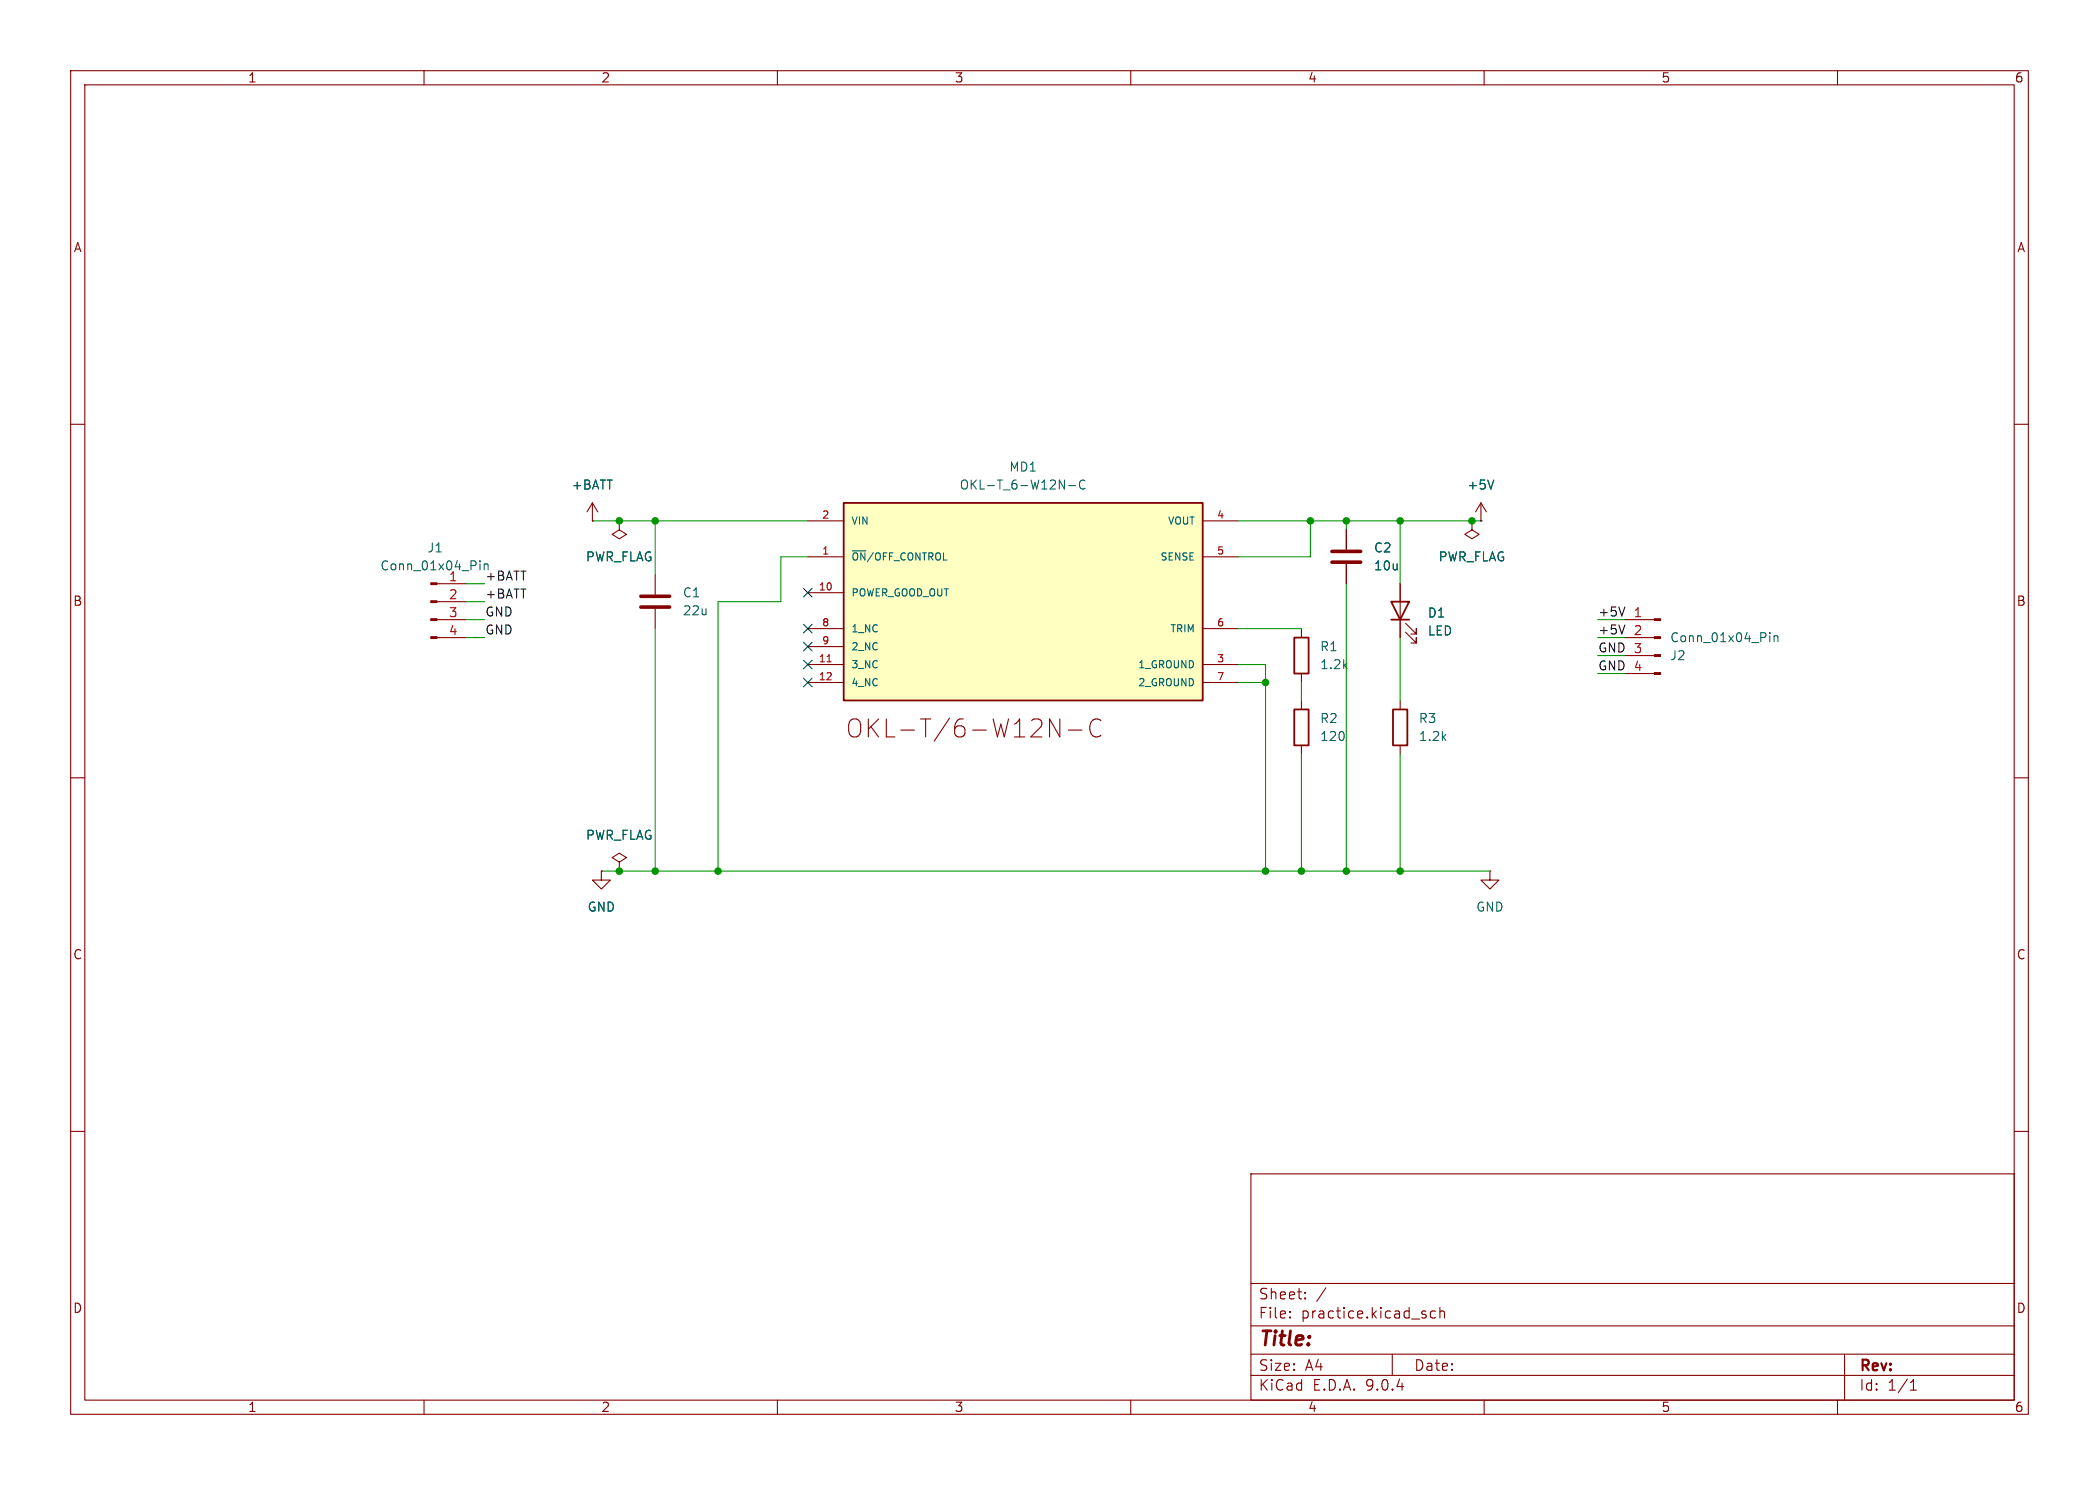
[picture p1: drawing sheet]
(kicad_sch
 (version 20250114)
 (generator "eeschema")
 (generator_version "9.0")
 (paper "A4")
 (lib_symbols
  (symbol "Connector:Conn_01x04_Pin"
   (pin_names
    (offset 1.016) (hide yes)) (exclude_from_sim no) (in_bom yes) (on_board yes)
   (property "Reference" "J" (at 0 5.08 0) (effects (font (size 1.27 1.27))))
   (property "Value" "Conn_01x04_Pin" (at 0 -7.62 0) (effects (font (size 1.27 1.27))))
   (property "Footprint" "" (at 0 0 0) (effects (font (size 1.27 1.27)) (hide yes)))
   (property "Datasheet" "~" (at 0 0 0) (effects (font (size 1.27 1.27)) (hide yes)))
   (property "Description" "Generic connector, single row, 01x04, script generated" (at 0 0 0) (effects (font (size 1.27 1.27)) (hide yes)))
   (property "ki_locked" "" (at 0 0 0) (effects (font (size 1.27 1.27))))
   (symbol "Conn_01x04_Pin_1_1"
    (rectangle (start 0.8636 2.667) (end 0 2.413) (stroke (width 0.1524) (type default)) (fill (type outline)))
    (rectangle (start 0.8636 0.127) (end 0 -0.127) (stroke (width 0.1524) (type default)) (fill (type outline)))
    (rectangle (start 0.8636 -2.413) (end 0 -2.667) (stroke (width 0.1524) (type default)) (fill (type outline)))
    (rectangle (start 0.8636 -4.953) (end 0 -5.207) (stroke (width 0.1524) (type default)) (fill (type outline)))
    (polyline (pts (xy 1.27 2.54) (xy 0.8636 2.54)) (stroke (width 0.1524) (type default)) (fill (type none)))
    (polyline (pts (xy 1.27 0) (xy 0.8636 0)) (stroke (width 0.1524) (type default)) (fill (type none)))
    (polyline (pts (xy 1.27 -2.54) (xy 0.8636 -2.54)) (stroke (width 0.1524) (type default)) (fill (type none)))
    (polyline (pts (xy 1.27 -5.08) (xy 0.8636 -5.08)) (stroke (width 0.1524) (type default)) (fill (type none)))
    (pin passive line (at 5.08 2.54 180) (length 3.81) (name "Pin_1" (effects (font (size 1.27 1.27)))) (number "1" (effects (font (size 1.27 1.27)))))
    (pin passive line (at 5.08 0 180) (length 3.81) (name "Pin_2" (effects (font (size 1.27 1.27)))) (number "2" (effects (font (size 1.27 1.27)))))
    (pin passive line (at 5.08 -2.54 180) (length 3.81) (name "Pin_3" (effects (font (size 1.27 1.27)))) (number "3" (effects (font (size 1.27 1.27)))))
    (pin passive line (at 5.08 -5.08 180) (length 3.81) (name "Pin_4" (effects (font (size 1.27 1.27)))) (number "4" (effects (font (size 1.27 1.27))))))
   (embedded_fonts no))
  (symbol "Device:C"
   (pin_numbers (hide yes))
   (pin_names
    (offset 0.254)) (exclude_from_sim no) (in_bom yes) (on_board yes)
   (property "Reference" "C" (at 0.635 2.54 0) (effects (font (size 1.27 1.27)) (justify left)))
   (property "Value" "C" (at 0.635 -2.54 0) (effects (font (size 1.27 1.27)) (justify left)))
   (property "Footprint" "" (at 0.9652 -3.81 0) (effects (font (size 1.27 1.27)) (hide yes)))
   (property "Datasheet" "~" (at 0 0 0) (effects (font (size 1.27 1.27)) (hide yes)))
   (property "Description" "Unpolarized capacitor" (at 0 0 0) (effects (font (size 1.27 1.27)) (hide yes)))
   (symbol "C_0_1"
    (polyline (pts (xy -2.032 0.762) (xy 2.032 0.762)) (stroke (width 0.508) (type default)) (fill (type none)))
    (polyline (pts (xy -2.032 -0.762) (xy 2.032 -0.762)) (stroke (width 0.508) (type default)) (fill (type none))))
   (symbol "C_1_1"
    (pin passive line (at 0 3.81 270) (length 2.794) (name "~" (effects (font (size 1.27 1.27)))) (number "1" (effects (font (size 1.27 1.27)))))
    (pin passive line (at 0 -3.81 90) (length 2.794) (name "~" (effects (font (size 1.27 1.27)))) (number "2" (effects (font (size 1.27 1.27))))))
   (embedded_fonts no))
  (symbol "Device:LED"
   (pin_numbers (hide yes))
   (pin_names
    (offset 1.016) (hide yes)) (exclude_from_sim no) (in_bom yes) (on_board yes)
   (property "Reference" "D" (at 0 2.54 0) (effects (font (size 1.27 1.27))))
   (property "Value" "LED" (at 0 -2.54 0) (effects (font (size 1.27 1.27))))
   (property "Footprint" "" (at 0 0 0) (effects (font (size 1.27 1.27)) (hide yes)))
   (property "Datasheet" "~" (at 0 0 0) (effects (font (size 1.27 1.27)) (hide yes)))
   (property "Description" "Light emitting diode" (at 0 0 0) (effects (font (size 1.27 1.27)) (hide yes)))
   (property "Sim.Pins" "1=K 2=A" (at 0 0 0) (effects (font (size 1.27 1.27)) (hide yes)))
   (symbol "LED_0_1"
    (polyline (pts (xy -3.048 -0.762) (xy -4.572 -2.286) (xy -3.81 -2.286) (xy -4.572 -2.286) (xy -4.572 -1.524)) (stroke (width 0) (type default)) (fill (type none)))
    (polyline (pts (xy -1.778 -0.762) (xy -3.302 -2.286) (xy -2.54 -2.286) (xy -3.302 -2.286) (xy -3.302 -1.524)) (stroke (width 0) (type default)) (fill (type none)))
    (polyline (pts (xy -1.27 0) (xy 1.27 0)) (stroke (width 0) (type default)) (fill (type none)))
    (polyline (pts (xy -1.27 -1.27) (xy -1.27 1.27)) (stroke (width 0.254) (type default)) (fill (type none)))
    (polyline (pts (xy 1.27 -1.27) (xy 1.27 1.27) (xy -1.27 0) (xy 1.27 -1.27)) (stroke (width 0.254) (type default)) (fill (type none))))
   (symbol "LED_1_1"
    (pin passive line (at -3.81 0 0) (length 2.54) (name "K" (effects (font (size 1.27 1.27)))) (number "1" (effects (font (size 1.27 1.27)))))
    (pin passive line (at 3.81 0 180) (length 2.54) (name "A" (effects (font (size 1.27 1.27)))) (number "2" (effects (font (size 1.27 1.27))))))
   (embedded_fonts no))
  (symbol "Device:R"
   (pin_numbers (hide yes))
   (pin_names
    (offset 0)) (exclude_from_sim no) (in_bom yes) (on_board yes)
   (property "Reference" "R" (at 2.032 0 90) (effects (font (size 1.27 1.27))))
   (property "Value" "R" (at 0 0 90) (effects (font (size 1.27 1.27))))
   (property "Footprint" "" (at -1.778 0 90) (effects (font (size 1.27 1.27)) (hide yes)))
   (property "Datasheet" "~" (at 0 0 0) (effects (font (size 1.27 1.27)) (hide yes)))
   (property "Description" "Resistor" (at 0 0 0) (effects (font (size 1.27 1.27)) (hide yes)))
   (symbol "R_0_1"
    (rectangle (start -1.016 -2.54) (end 1.016 2.54) (stroke (width 0.254) (type default)) (fill (type none))))
   (symbol "R_1_1"
    (pin passive line (at 0 3.81 270) (length 1.27) (name "~" (effects (font (size 1.27 1.27)))) (number "1" (effects (font (size 1.27 1.27)))))
    (pin passive line (at 0 -3.81 90) (length 1.27) (name "~" (effects (font (size 1.27 1.27)))) (number "2" (effects (font (size 1.27 1.27))))))
   (embedded_fonts no))
  (symbol "OKL-T_6-W12N-C:OKL-T_6-W12N-C"
   (pin_names
    (offset 1.016)) (exclude_from_sim no) (in_bom yes) (on_board yes)
   (property "Reference" "MD" (at 2.54 -2.54 0) (effects (font (size 1.27 1.27)) (justify left top)))
   (property "Value" "OKL-T_6-W12N-C" (at 0 0 0) (effects (font (size 1.27 1.27)) (justify bottom)))
   (property "Footprint" "OKL-T_6-W12N-C:MURATA_OKL-T-6-W12N-C_0" (at 0 0 0) (effects (font (size 1.27 1.27)) (justify bottom) (hide yes)))
   (property "Datasheet" "https://www.murata.com/en-us/products/productdetail.aspx?partno=OKL-T/6-W12N-C" (at 0 0 0) (effects (font (size 1.27 1.27)) (justify bottom) (hide yes)))
   (property "Description" "" (at 0 0 0) (effects (font (size 1.27 1.27)) (hide yes)))
   (property "MOUSER_DESCRIPTION" "Non-Isolated DC/DC Converters 12Vin .59-5.5Vout 6A 30W Neg Polarity" (at 0 0 0) (effects (font (size 1.27 1.27)) (justify bottom) (hide yes)))
   (property "NUMBER_OF_OUTPUTS" "1" (at 0 0 0) (effects (font (size 1.27 1.27)) (justify bottom) (hide yes)))
   (property "Check_prices" "https://www.snapeda.com/parts/OKL-T/6-W12N-C/Murata+Power+Solutions+Inc./view-part/?ref=eda" (at 0 0 0) (effects (font (size 1.27 1.27)) (justify bottom) (hide yes)))
   (property "MOUSER_PART_NUMBER" "580-OKL-T/6-W12N-C" (at 0 0 0) (effects (font (size 1.27 1.27)) (justify bottom) (hide yes)))
   (property "MFG_PACKAGE_IDENT_COMPONENT_ID" "4873da16363307f0" (at 0 0 0) (effects (font (size 1.27 1.27)) (justify bottom) (hide yes)))
   (property "AUTOMOTIVE" "No" (at 0 0 0) (effects (font (size 1.27 1.27)) (justify bottom) (hide yes)))
   (property "SWITCHING_TOPOLOGY" "Buck" (at 0 0 0) (effects (font (size 1.27 1.27)) (justify bottom) (hide yes)))
   (property "MFG_PACKAGE_IDENT_DATE" "0" (at 0 0 0) (effects (font (size 1.27 1.27)) (justify bottom) (hide yes)))
   (property "PREFIX" "MD" (at 0 0 0) (effects (font (size 1.27 1.27)) (justify bottom) (hide yes)))
   (property "MAX_SUPPLY_VOLTAGE" "14V" (at 0 0 0) (effects (font (size 1.27 1.27)) (justify bottom) (hide yes)))
   (property "TEMPERATURE_RANGE_LOW" "-40°C" (at 0 0 0) (effects (font (size 1.27 1.27)) (justify bottom) (hide yes)))
   (property "OUTPUT_CURRENT" "6A" (at 0 0 0) (effects (font (size 1.27 1.27)) (justify bottom) (hide yes)))
   (property "OUTPUT_VOLTAGE" "0.591-5.5V" (at 0 0 0) (effects (font (size 1.27 1.27)) (justify bottom) (hide yes)))
   (property "DIGIKEY_DESCRIPTION" "DC DC CONVERTER 0.591-5.5V 30W" (at 0 0 0) (effects (font (size 1.27 1.27)) (justify bottom) (hide yes)))
   (property "CENTROID_NOT_SPECIFIED" "No" (at 0 0 0) (effects (font (size 1.27 1.27)) (justify bottom) (hide yes)))
   (property "Description_1" "Non-Isolated PoL Module DC DC Converter 1 Output 0.591 ~ 5.5V - - 6A 4.5V - 14V Input" (at 0 0 0) (effects (font (size 1.27 1.27)) (justify bottom) (hide yes)))
   (property "Price" "None" (at 0 0 0) (effects (font (size 1.27 1.27)) (justify bottom) (hide yes)))
   (property "Package" "Murata Power Solutions Inc." (at 0 0 0) (effects (font (size 1.27 1.27)) (justify bottom) (hide yes)))
   (property "DEVICE_CLASS_L1" "Integrated Circuits (ICs)" (at 0 0 0) (effects (font (size 1.27 1.27)) (justify bottom) (hide yes)))
   (property "DEVICE_CLASS_L3" "Voltage Regulators - Switching" (at 0 0 0) (effects (font (size 1.27 1.27)) (justify bottom) (hide yes)))
   (property "DEVICE_CLASS_L2" "Power Management ICs" (at 0 0 0) (effects (font (size 1.27 1.27)) (justify bottom) (hide yes)))
   (property "OUTPUT_TYPE" "AdjustableProgrammable" (at 0 0 0) (effects (font (size 1.27 1.27)) (justify bottom) (hide yes)))
   (property "FOOTPRINT_VARIANT_NAME_0" "Recommended_Land_Pattern" (at 0 0 0) (effects (font (size 1.27 1.27)) (justify bottom) (hide yes)))
   (property "MP" "OKL-T/6-W12N-C" (at 0 0 0) (effects (font (size 1.27 1.27)) (justify bottom) (hide yes)))
   (property "DIGIKEY_PART_NUMBER" "811-2214-1-ND" (at 0 0 0) (effects (font (size 1.27 1.27)) (justify bottom) (hide yes)))
   (property "PACKAGE" "iLGA12" (at 0 0 0) (effects (font (size 1.27 1.27)) (justify bottom) (hide yes)))
   (property "LEAD_FREE" "Yes" (at 0 0 0) (effects (font (size 1.27 1.27)) (justify bottom) (hide yes)))
   (property "HEIGHT" "7.2mm" (at 0 0 0) (effects (font (size 1.27 1.27)) (justify bottom) (hide yes)))
   (property "SnapEDA_Link" "https://www.snapeda.com/parts/OKL-T/6-W12N-C/Murata+Power+Solutions+Inc./view-part/?ref=snap" (at 0 0 0) (effects (font (size 1.27 1.27)) (justify bottom) (hide yes)))
   (property "VERIFICATION_VERSION" "0.0.0.3" (at 0 0 0) (effects (font (size 1.27 1.27)) (justify bottom) (hide yes)))
   (property "MFG_PACKAGE_IDENT" "OKL-T/6-W12" (at 0 0 0) (effects (font (size 1.27 1.27)) (justify bottom) (hide yes)))
   (property "MF" "Murata Power Solutions Inc." (at 0 0 0) (effects (font (size 1.27 1.27)) (justify bottom) (hide yes)))
   (property "SWITCHING_FREQUENCY" "600kHz" (at 0 0 0) (effects (font (size 1.27 1.27)) (justify bottom) (hide yes)))
   (property "MPN" "OKL-T/6-W12N-C" (at 0 0 0) (effects (font (size 1.27 1.27)) (justify bottom) (hide yes)))
   (property "TEMPERATURE_RANGE_HIGH" "+85°C" (at 0 0 0) (effects (font (size 1.27 1.27)) (justify bottom) (hide yes)))
   (property "NOMINAL_SUPPLY_CURRENT" "20mA" (at 0 0 0) (effects (font (size 1.27 1.27)) (justify bottom) (hide yes)))
   (property "MIN_SUPPLY_VOLTAGE" "4.5V" (at 0 0 0) (effects (font (size 1.27 1.27)) (justify bottom) (hide yes)))
   (property "MFG_PACKAGE_IDENT_REV" "0" (at 0 0 0) (effects (font (size 1.27 1.27)) (justify bottom) (hide yes)))
   (property "Availability" "In Stock" (at 0 0 0) (effects (font (size 1.27 1.27)) (justify bottom) (hide yes)))
   (property "ROHS" "Yes" (at 0 0 0) (effects (font (size 1.27 1.27)) (justify bottom) (hide yes)))
   (symbol "OKL-T_6-W12N-C_0_0"
    (rectangle (start 2.54 -33.02) (end 53.34 -5.08) (stroke (width 0.254) (type default)) (fill (type background)))
    (text "OKL-T/6-W12N-C" (at 2.54 -35.56 0) (effects (font (size 2.54 2.54)) (justify left top)))
    (pin bidirectional line (at -2.54 -7.62 0) (length 5.08) (name "VIN" (effects (font (size 1.016 1.016)))) (number "2" (effects (font (size 1.016 1.016)))))
    (pin bidirectional line (at -2.54 -12.7 0) (length 5.08) (name "~{ON}/OFF_CONTROL" (effects (font (size 1.016 1.016)))) (number "1" (effects (font (size 1.016 1.016)))))
    (pin open_collector line (at -2.54 -17.78 0) (length 5.08) (name "POWER_GOOD_OUT" (effects (font (size 1.016 1.016)))) (number "10" (effects (font (size 1.016 1.016)))))
    (pin passive line (at -2.54 -22.86 0) (length 5.08) (name "1_NC" (effects (font (size 1.016 1.016)))) (number "8" (effects (font (size 1.016 1.016)))))
    (pin passive line (at -2.54 -25.4 0) (length 5.08) (name "2_NC" (effects (font (size 1.016 1.016)))) (number "9" (effects (font (size 1.016 1.016)))))
    (pin passive line (at -2.54 -27.94 0) (length 5.08) (name "3_NC" (effects (font (size 1.016 1.016)))) (number "11" (effects (font (size 1.016 1.016)))))
    (pin passive line (at -2.54 -30.48 0) (length 5.08) (name "4_NC" (effects (font (size 1.016 1.016)))) (number "12" (effects (font (size 1.016 1.016)))))
    (pin bidirectional line (at 58.42 -7.62 180) (length 5.08) (name "VOUT" (effects (font (size 1.016 1.016)))) (number "4" (effects (font (size 1.016 1.016)))))
    (pin passive line (at 58.42 -12.7 180) (length 5.08) (name "SENSE" (effects (font (size 1.016 1.016)))) (number "5" (effects (font (size 1.016 1.016)))))
    (pin passive line (at 58.42 -22.86 180) (length 5.08) (name "TRIM" (effects (font (size 1.016 1.016)))) (number "6" (effects (font (size 1.016 1.016)))))
    (pin power_in line (at 58.42 -27.94 180) (length 5.08) (name "1_GROUND" (effects (font (size 1.016 1.016)))) (number "3" (effects (font (size 1.016 1.016)))))
    (pin power_in line (at 58.42 -30.48 180) (length 5.08) (name "2_GROUND" (effects (font (size 1.016 1.016)))) (number "7" (effects (font (size 1.016 1.016))))))
   (embedded_fonts no))
  (symbol "power:+5V"
   (power)
   (pin_numbers (hide yes))
   (pin_names
    (offset 0) (hide yes)) (exclude_from_sim no) (in_bom yes) (on_board yes)
   (property "Reference" "#PWR" (at 0 -3.81 0) (effects (font (size 1.27 1.27)) (hide yes)))
   (property "Value" "+5V" (at 0 3.556 0) (effects (font (size 1.27 1.27))))
   (property "Footprint" "" (at 0 0 0) (effects (font (size 1.27 1.27)) (hide yes)))
   (property "Datasheet" "" (at 0 0 0) (effects (font (size 1.27 1.27)) (hide yes)))
   (property "Description" "Power symbol creates a global label with name \"+5V\"" (at 0 0 0) (effects (font (size 1.27 1.27)) (hide yes)))
   (symbol "+5V_0_1"
    (polyline (pts (xy -0.762 1.27) (xy 0 2.54)) (stroke (width 0) (type default)) (fill (type none)))
    (polyline (pts (xy 0 2.54) (xy 0.762 1.27)) (stroke (width 0) (type default)) (fill (type none)))
    (polyline (pts (xy 0 0) (xy 0 2.54)) (stroke (width 0) (type default)) (fill (type none))))
   (symbol "+5V_1_1"
    (pin power_in line (at 0 0 90) (length 0) (name "~" (effects (font (size 1.27 1.27)))) (number "1" (effects (font (size 1.27 1.27))))))
   (embedded_fonts no))
  (symbol "power:+BATT"
   (power)
   (pin_numbers (hide yes))
   (pin_names
    (offset 0) (hide yes)) (exclude_from_sim no) (in_bom yes) (on_board yes)
   (property "Reference" "#PWR" (at 0 -3.81 0) (effects (font (size 1.27 1.27)) (hide yes)))
   (property "Value" "+BATT" (at 0 3.556 0) (effects (font (size 1.27 1.27))))
   (property "Footprint" "" (at 0 0 0) (effects (font (size 1.27 1.27)) (hide yes)))
   (property "Datasheet" "" (at 0 0 0) (effects (font (size 1.27 1.27)) (hide yes)))
   (property "Description" "Power symbol creates a global label with name \"+BATT\"" (at 0 0 0) (effects (font (size 1.27 1.27)) (hide yes)))
   (symbol "+BATT_0_1"
    (polyline (pts (xy -0.762 1.27) (xy 0 2.54)) (stroke (width 0) (type default)) (fill (type none)))
    (polyline (pts (xy 0 2.54) (xy 0.762 1.27)) (stroke (width 0) (type default)) (fill (type none)))
    (polyline (pts (xy 0 0) (xy 0 2.54)) (stroke (width 0) (type default)) (fill (type none))))
   (symbol "+BATT_1_1"
    (pin power_in line (at 0 0 90) (length 0) (name "~" (effects (font (size 1.27 1.27)))) (number "1" (effects (font (size 1.27 1.27))))))
   (embedded_fonts no))
  (symbol "power:GND"
   (power)
   (pin_numbers (hide yes))
   (pin_names
    (offset 0) (hide yes)) (exclude_from_sim no) (in_bom yes) (on_board yes)
   (property "Reference" "#PWR" (at 0 -6.35 0) (effects (font (size 1.27 1.27)) (hide yes)))
   (property "Value" "GND" (at 0 -3.81 0) (effects (font (size 1.27 1.27))))
   (property "Footprint" "" (at 0 0 0) (effects (font (size 1.27 1.27)) (hide yes)))
   (property "Datasheet" "" (at 0 0 0) (effects (font (size 1.27 1.27)) (hide yes)))
   (property "Description" "Power symbol creates a global label with name \"GND\" , ground" (at 0 0 0) (effects (font (size 1.27 1.27)) (hide yes)))
   (symbol "GND_0_1"
    (polyline (pts (xy 0 0) (xy 0 -1.27) (xy 1.27 -1.27) (xy 0 -2.54) (xy -1.27 -1.27) (xy 0 -1.27)) (stroke (width 0) (type default)) (fill (type none))))
   (symbol "GND_1_1"
    (pin power_in line (at 0 0 270) (length 0) (name "~" (effects (font (size 1.27 1.27)))) (number "1" (effects (font (size 1.27 1.27))))))
   (embedded_fonts no))
  (symbol "power:PWR_FLAG"
   (power)
   (pin_numbers (hide yes))
   (pin_names
    (offset 0) (hide yes)) (exclude_from_sim no) (in_bom yes) (on_board yes)
   (property "Reference" "#FLG" (at 0 1.905 0) (effects (font (size 1.27 1.27)) (hide yes)))
   (property "Value" "PWR_FLAG" (at 0 3.81 0) (effects (font (size 1.27 1.27))))
   (property "Footprint" "" (at 0 0 0) (effects (font (size 1.27 1.27)) (hide yes)))
   (property "Datasheet" "~" (at 0 0 0) (effects (font (size 1.27 1.27)) (hide yes)))
   (property "Description" "Special symbol for telling ERC where power comes from" (at 0 0 0) (effects (font (size 1.27 1.27)) (hide yes)))
   (symbol "PWR_FLAG_0_0"
    (pin power_out line (at 0 0 90) (length 0) (name "~" (effects (font (size 1.27 1.27)))) (number "1" (effects (font (size 1.27 1.27))))))
   (symbol "PWR_FLAG_0_1"
    (polyline (pts (xy 0 0) (xy 0 1.27) (xy -1.016 1.905) (xy 0 2.54) (xy 1.016 1.905) (xy 0 1.27)) (stroke (width 0) (type default)) (fill (type none))))
   (embedded_fonts no)))
 (junction
  (at 87.63 73.66)
  (diameter 0)
  (color 0 0 0 0))
 (junction
  (at 92.71 73.66)
  (diameter 0)
  (color 0 0 0 0))
 (junction
  (at 185.42 73.66)
  (diameter 0)
  (color 0 0 0 0))
 (junction
  (at 92.71 123.19)
  (diameter 0)
  (color 0 0 0 0))
 (junction
  (at 184.15 123.19)
  (diameter 0)
  (color 0 0 0 0))
 (junction
  (at 198.12 73.66)
  (diameter 0)
  (color 0 0 0 0))
 (junction
  (at 101.6 123.19)
  (diameter 0)
  (color 0 0 0 0))
 (junction
  (at 190.5 123.19)
  (diameter 0)
  (color 0 0 0 0))
 (junction
  (at 190.5 73.66)
  (diameter 0)
  (color 0 0 0 0))
 (junction
  (at 87.63 123.19)
  (diameter 0)
  (color 0 0 0 0))
 (junction
  (at 208.28 73.66)
  (diameter 0)
  (color 0 0 0 0))
 (junction
  (at 179.07 96.52)
  (diameter 0)
  (color 0 0 0 0))
 (junction
  (at 198.12 123.19)
  (diameter 0)
  (color 0 0 0 0))
 (junction
  (at 179.07 123.19)
  (diameter 0)
  (color 0 0 0 0))
 (no_connect
  (at 114.3 88.9))
 (no_connect
  (at 114.3 96.52))
 (no_connect
  (at 114.3 93.98))
 (no_connect
  (at 114.3 91.44))
 (no_connect
  (at 114.3 83.82))
 (wire
  (pts (xy 175.26 88.9) (xy 184.15 88.9))
  (stroke (width 0) (type default)))
 (wire
  (pts (xy 66.04 87.63) (xy 68.58 87.63))
  (stroke (width 0) (type default)))
 (wire
  (pts (xy 179.07 93.98) (xy 179.07 96.52))
  (stroke (width 0) (type default)))
 (wire
  (pts (xy 198.12 82.55) (xy 198.12 73.66))
  (stroke (width 0) (type default)))
 (wire
  (pts (xy 101.6 85.09) (xy 101.6 123.19))
  (stroke (width 0) (type default)))
 (wire
  (pts (xy 184.15 123.19) (xy 190.5 123.19))
  (stroke (width 0) (type default)))
 (wire
  (pts (xy 184.15 106.68) (xy 184.15 123.19))
  (stroke (width 0) (type default)))
 (wire
  (pts (xy 198.12 99.06) (xy 198.12 90.17))
  (stroke (width 0) (type default)))
 (wire
  (pts (xy 184.15 96.52) (xy 184.15 99.06))
  (stroke (width 0) (type default)))
 (wire
  (pts (xy 175.26 73.66) (xy 185.42 73.66))
  (stroke (width 0) (type default)))
 (wire
  (pts (xy 66.04 90.17) (xy 68.58 90.17))
  (stroke (width 0) (type default)))
 (wire
  (pts (xy 87.63 123.19) (xy 85.09 123.19))
  (stroke (width 0) (type default)))
 (wire
  (pts (xy 190.5 73.66) (xy 198.12 73.66))
  (stroke (width 0) (type default)))
 (wire
  (pts (xy 198.12 73.66) (xy 208.28 73.66))
  (stroke (width 0) (type default)))
 (wire
  (pts (xy 185.42 73.66) (xy 190.5 73.66))
  (stroke (width 0) (type default)))
 (wire
  (pts (xy 226.06 92.71) (xy 229.87 92.71))
  (stroke (width 0) (type default)))
 (wire
  (pts (xy 226.06 95.25) (xy 229.87 95.25))
  (stroke (width 0) (type default)))
 (wire
  (pts (xy 190.5 73.66) (xy 190.5 74.93))
  (stroke (width 0) (type default)))
 (wire
  (pts (xy 190.5 123.19) (xy 198.12 123.19))
  (stroke (width 0) (type default)))
 (wire
  (pts (xy 209.55 73.66) (xy 208.28 73.66))
  (stroke (width 0) (type default)))
 (wire
  (pts (xy 110.49 78.74) (xy 110.49 85.09))
  (stroke (width 0) (type default)))
 (wire
  (pts (xy 190.5 82.55) (xy 190.5 123.19))
  (stroke (width 0) (type default)))
 (wire
  (pts (xy 92.71 73.66) (xy 92.71 81.28))
  (stroke (width 0) (type default)))
 (wire
  (pts (xy 175.26 93.98) (xy 179.07 93.98))
  (stroke (width 0) (type default)))
 (wire
  (pts (xy 185.42 73.66) (xy 185.42 78.74))
  (stroke (width 0) (type default)))
 (wire
  (pts (xy 66.04 85.09) (xy 68.58 85.09))
  (stroke (width 0) (type default)))
 (wire
  (pts (xy 101.6 123.19) (xy 92.71 123.19))
  (stroke (width 0) (type default)))
 (wire
  (pts (xy 179.07 123.19) (xy 101.6 123.19))
  (stroke (width 0) (type default)))
 (wire
  (pts (xy 92.71 123.19) (xy 87.63 123.19))
  (stroke (width 0) (type default)))
 (wire
  (pts (xy 66.04 82.55) (xy 68.58 82.55))
  (stroke (width 0) (type default)))
 (wire
  (pts (xy 92.71 88.9) (xy 92.71 123.19))
  (stroke (width 0) (type default)))
 (wire
  (pts (xy 198.12 123.19) (xy 210.82 123.19))
  (stroke (width 0) (type default)))
 (wire
  (pts (xy 175.26 78.74) (xy 185.42 78.74))
  (stroke (width 0) (type default)))
 (wire
  (pts (xy 179.07 123.19) (xy 184.15 123.19))
  (stroke (width 0) (type default)))
 (wire
  (pts (xy 114.3 78.74) (xy 110.49 78.74))
  (stroke (width 0) (type default)))
 (wire
  (pts (xy 226.06 90.17) (xy 229.87 90.17))
  (stroke (width 0) (type default)))
 (wire
  (pts (xy 179.07 96.52) (xy 179.07 123.19))
  (stroke (width 0) (type default)))
 (wire
  (pts (xy 110.49 85.09) (xy 101.6 85.09))
  (stroke (width 0) (type default)))
 (wire
  (pts (xy 226.06 87.63) (xy 229.87 87.63))
  (stroke (width 0) (type default)))
 (wire
  (pts (xy 198.12 106.68) (xy 198.12 123.19))
  (stroke (width 0) (type default)))
 (wire
  (pts (xy 87.63 73.66) (xy 92.71 73.66))
  (stroke (width 0) (type default)))
 (wire
  (pts (xy 92.71 73.66) (xy 114.3 73.66))
  (stroke (width 0) (type default)))
 (wire
  (pts (xy 83.82 73.66) (xy 87.63 73.66))
  (stroke (width 0) (type default)))
 (wire
  (pts (xy 175.26 96.52) (xy 179.07 96.52))
  (stroke (width 0) (type default)))
 (label "+5V"
  (at 226.06 87.63 0)
  (effects (font (size 1.27 1.27)) (justify left bottom)))
 (label "+BATT"
  (at 68.58 82.55 0)
  (effects (font (size 1.27 1.27)) (justify left bottom)))
 (label "+5V"
  (at 226.06 90.17 0)
  (effects (font (size 1.27 1.27)) (justify left bottom)))
 (label "GND"
  (at 68.58 90.17 0)
  (effects (font (size 1.27 1.27)) (justify left bottom)))
 (label "GND"
  (at 226.06 92.71 0)
  (effects (font (size 1.27 1.27)) (justify left bottom)))
 (label "GND"
  (at 68.58 87.63 0)
  (effects (font (size 1.27 1.27)) (justify left bottom)))
 (label "GND"
  (at 226.06 95.25 0)
  (effects (font (size 1.27 1.27)) (justify left bottom)))
 (label "+BATT"
  (at 68.58 85.09 0)
  (effects (font (size 1.27 1.27)) (justify left bottom)))
 (symbol
  (lib_id "power:GND")
  (at 210.82 123.19 0)
  (unit 1)
  (exclude_from_sim no)
  (in_bom yes)
  (on_board yes)
  (dnp no)
  (fields_autoplaced yes)
  (property "Reference" "#PWR04" (at 210.82 129.54 0) (effects (font (size 1.27 1.27)) (hide yes)))
  (property "Value" "GND" (at 210.82 128.27 0) (effects (font (size 1.27 1.27))))
  (property "Footprint" "" (at 210.82 123.19 0) (effects (font (size 1.27 1.27)) (hide yes)))
  (property "Datasheet" "" (at 210.82 123.19 0) (effects (font (size 1.27 1.27)) (hide yes)))
  (property "Description" "Power symbol creates a global label with name \"GND\" , ground" (at 210.82 123.19 0) (effects (font (size 1.27 1.27)) (hide yes)))
  (pin "1"))
 (symbol
  (lib_id "Device:R")
  (at 184.15 102.87 0)
  (unit 1)
  (exclude_from_sim no)
  (in_bom yes)
  (on_board yes)
  (dnp no)
  (fields_autoplaced yes)
  (property "Reference" "R2" (at 186.69 101.5999 0) (effects (font (size 1.27 1.27)) (justify left)))
  (property "Value" "120" (at 186.69 104.1399 0) (effects (font (size 1.27 1.27)) (justify left)))
  (property "Footprint" "Resistor_SMD:R_0603_1608Metric_Pad0.98x0.95mm_HandSolder" (at 182.372 102.87 90) (effects (font (size 1.27 1.27)) (hide yes)))
  (property "Datasheet" "~" (at 184.15 102.87 0) (effects (font (size 1.27 1.27)) (hide yes)))
  (property "Description" "Resistor" (at 184.15 102.87 0) (effects (font (size 1.27 1.27)) (hide yes)))
  (pin "2")
  (pin "1"))
 (symbol
  (lib_id "Device:C")
  (at 190.5 78.74 0)
  (unit 1)
  (exclude_from_sim no)
  (in_bom yes)
  (on_board yes)
  (dnp no)
  (fields_autoplaced yes)
  (property "Reference" "C2" (at 194.31 77.4699 0) (effects (font (size 1.27 1.27)) (justify left)))
  (property "Value" "10u" (at 194.31 80.0099 0) (effects (font (size 1.27 1.27)) (justify left)))
  (property "Footprint" "Capacitor_SMD:C_0603_1608Metric_Pad1.08x0.95mm_HandSolder" (at 191.4652 82.55 0) (effects (font (size 1.27 1.27)) (hide yes)))
  (property "Datasheet" "~" (at 190.5 78.74 0) (effects (font (size 1.27 1.27)) (hide yes)))
  (property "Description" "Unpolarized capacitor" (at 190.5 78.74 0) (effects (font (size 1.27 1.27)) (hide yes)))
  (pin "1")
  (pin "2"))
 (symbol
  (lib_id "power:+5V")
  (at 209.55 73.66 0)
  (unit 1)
  (exclude_from_sim no)
  (in_bom yes)
  (on_board yes)
  (dnp no)
  (fields_autoplaced yes)
  (property "Reference" "#PWR03" (at 209.55 77.47 0) (effects (font (size 1.27 1.27)) (hide yes)))
  (property "Value" "+5V" (at 209.55 68.58 0) (effects (font (size 1.27 1.27))))
  (property "Footprint" "" (at 209.55 73.66 0) (effects (font (size 1.27 1.27)) (hide yes)))
  (property "Datasheet" "" (at 209.55 73.66 0) (effects (font (size 1.27 1.27)) (hide yes)))
  (property "Description" "Power symbol creates a global label with name \"+5V\"" (at 209.55 73.66 0) (effects (font (size 1.27 1.27)) (hide yes)))
  (pin "1"))
 (symbol
  (lib_id "Device:LED")
  (at 198.12 86.36 90)
  (unit 1)
  (exclude_from_sim no)
  (in_bom yes)
  (on_board yes)
  (dnp no)
  (fields_autoplaced yes)
  (property "Reference" "D1" (at 201.93 86.6774 90) (effects (font (size 1.27 1.27)) (justify right)))
  (property "Value" "LED" (at 201.93 89.2174 90) (effects (font (size 1.27 1.27)) (justify right)))
  (property "Footprint" "LED_SMD:LED_0603_1608Metric_Pad1.05x0.95mm_HandSolder" (at 198.12 86.36 0) (effects (font (size 1.27 1.27)) (hide yes)))
  (property "Datasheet" "~" (at 198.12 86.36 0) (effects (font (size 1.27 1.27)) (hide yes)))
  (property "Description" "Light emitting diode" (at 198.12 86.36 0) (effects (font (size 1.27 1.27)) (hide yes)))
  (property "Sim.Pins" "1=K 2=A" (at 198.12 86.36 0) (effects (font (size 1.27 1.27)) (hide yes)))
  (pin "1")
  (pin "2"))
 (symbol
  (lib_id "Connector:Conn_01x04_Pin")
  (at 60.96 85.09 0)
  (unit 1)
  (exclude_from_sim no)
  (in_bom yes)
  (on_board yes)
  (dnp no)
  (fields_autoplaced yes)
  (property "Reference" "J1" (at 61.595 77.47 0) (effects (font (size 1.27 1.27))))
  (property "Value" "Conn_01x04_Pin" (at 61.595 80.01 0) (effects (font (size 1.27 1.27))))
  (property "Footprint" "Connector_PinHeader_2.54mm:PinHeader_1x04_P2.54mm_Vertical" (at 60.96 85.09 0) (effects (font (size 1.27 1.27)) (hide yes)))
  (property "Datasheet" "~" (at 60.96 85.09 0) (effects (font (size 1.27 1.27)) (hide yes)))
  (property "Description" "Generic connector, single row, 01x04, script generated" (at 60.96 85.09 0) (effects (font (size 1.27 1.27)) (hide yes)))
  (pin "2")
  (pin "4")
  (pin "1")
  (pin "3"))
 (symbol
  (lib_id "power:GND")
  (at 85.09 123.19 0)
  (unit 1)
  (exclude_from_sim no)
  (in_bom yes)
  (on_board yes)
  (dnp no)
  (fields_autoplaced yes)
  (property "Reference" "#PWR02" (at 85.09 129.54 0) (effects (font (size 1.27 1.27)) (hide yes)))
  (property "Value" "GND" (at 85.09 128.27 0) (effects (font (size 1.27 1.27))))
  (property "Footprint" "" (at 85.09 123.19 0) (effects (font (size 1.27 1.27)) (hide yes)))
  (property "Datasheet" "" (at 85.09 123.19 0) (effects (font (size 1.27 1.27)) (hide yes)))
  (property "Description" "Power symbol creates a global label with name \"GND\" , ground" (at 85.09 123.19 0) (effects (font (size 1.27 1.27)) (hide yes)))
  (pin "1"))
 (symbol
  (lib_id "Device:R")
  (at 198.12 102.87 0)
  (unit 1)
  (exclude_from_sim no)
  (in_bom yes)
  (on_board yes)
  (dnp no)
  (fields_autoplaced yes)
  (property "Reference" "R3" (at 200.66 101.5999 0) (effects (font (size 1.27 1.27)) (justify left)))
  (property "Value" "1.2k" (at 200.66 104.1399 0) (effects (font (size 1.27 1.27)) (justify left)))
  (property "Footprint" "Resistor_SMD:R_0603_1608Metric_Pad0.98x0.95mm_HandSolder" (at 196.342 102.87 90) (effects (font (size 1.27 1.27)) (hide yes)))
  (property "Datasheet" "~" (at 198.12 102.87 0) (effects (font (size 1.27 1.27)) (hide yes)))
  (property "Description" "Resistor" (at 198.12 102.87 0) (effects (font (size 1.27 1.27)) (hide yes)))
  (pin "2")
  (pin "1"))
 (symbol
  (lib_id "power:+BATT")
  (at 83.82 73.66 0)
  (unit 1)
  (exclude_from_sim no)
  (in_bom yes)
  (on_board yes)
  (dnp no)
  (fields_autoplaced yes)
  (property "Reference" "#PWR01" (at 83.82 77.47 0) (effects (font (size 1.27 1.27)) (hide yes)))
  (property "Value" "+BATT" (at 83.82 68.58 0) (effects (font (size 1.27 1.27))))
  (property "Footprint" "" (at 83.82 73.66 0) (effects (font (size 1.27 1.27)) (hide yes)))
  (property "Datasheet" "" (at 83.82 73.66 0) (effects (font (size 1.27 1.27)) (hide yes)))
  (property "Description" "Power symbol creates a global label with name \"+BATT\"" (at 83.82 73.66 0) (effects (font (size 1.27 1.27)) (hide yes)))
  (pin "1"))
 (symbol
  (lib_id "Device:C")
  (at 92.71 85.09 0)
  (unit 1)
  (exclude_from_sim no)
  (in_bom yes)
  (on_board yes)
  (dnp no)
  (fields_autoplaced yes)
  (property "Reference" "C1" (at 96.52 83.8199 0) (effects (font (size 1.27 1.27)) (justify left)))
  (property "Value" "22u" (at 96.52 86.3599 0) (effects (font (size 1.27 1.27)) (justify left)))
  (property "Footprint" "Capacitor_SMD:C_0805_2012Metric_Pad1.18x1.45mm_HandSolder" (at 93.6752 88.9 0) (effects (font (size 1.27 1.27)) (hide yes)))
  (property "Datasheet" "~" (at 92.71 85.09 0) (effects (font (size 1.27 1.27)) (hide yes)))
  (property "Description" "Unpolarized capacitor" (at 92.71 85.09 0) (effects (font (size 1.27 1.27)) (hide yes)))
  (pin "1")
  (pin "2"))
 (symbol
  (lib_id "power:PWR_FLAG")
  (at 87.63 73.66 180)
  (unit 1)
  (exclude_from_sim no)
  (in_bom yes)
  (on_board yes)
  (dnp no)
  (fields_autoplaced yes)
  (property "Reference" "#FLG01" (at 87.63 75.565 0) (effects (font (size 1.27 1.27)) (hide yes)))
  (property "Value" "PWR_FLAG" (at 87.63 78.74 0) (effects (font (size 1.27 1.27))))
  (property "Footprint" "" (at 87.63 73.66 0) (effects (font (size 1.27 1.27)) (hide yes)))
  (property "Datasheet" "~" (at 87.63 73.66 0) (effects (font (size 1.27 1.27)) (hide yes)))
  (property "Description" "Special symbol for telling ERC where power comes from" (at 87.63 73.66 0) (effects (font (size 1.27 1.27)) (hide yes)))
  (pin "1"))
 (symbol
  (lib_id "Connector:Conn_01x04_Pin")
  (at 234.95 90.17 0)
  (mirror y)
  (unit 1)
  (exclude_from_sim no)
  (in_bom yes)
  (on_board yes)
  (dnp no)
  (property "Reference" "J2" (at 236.22 92.7101 0) (effects (font (size 1.27 1.27)) (justify right)))
  (property "Value" "Conn_01x04_Pin" (at 236.22 90.1701 0) (effects (font (size 1.27 1.27)) (justify right)))
  (property "Footprint" "Connector_PinHeader_2.54mm:PinHeader_1x04_P2.54mm_Vertical" (at 234.95 90.17 0) (effects (font (size 1.27 1.27)) (hide yes)))
  (property "Datasheet" "~" (at 234.95 90.17 0) (effects (font (size 1.27 1.27)) (hide yes)))
  (property "Description" "Generic connector, single row, 01x04, script generated" (at 234.95 90.17 0) (effects (font (size 1.27 1.27)) (hide yes)))
  (pin "2")
  (pin "4")
  (pin "1")
  (pin "3"))
 (symbol
  (lib_id "power:PWR_FLAG")
  (at 208.28 73.66 180)
  (unit 1)
  (exclude_from_sim no)
  (in_bom yes)
  (on_board yes)
  (dnp no)
  (fields_autoplaced yes)
  (property "Reference" "#FLG03" (at 208.28 75.565 0) (effects (font (size 1.27 1.27)) (hide yes)))
  (property "Value" "PWR_FLAG" (at 208.28 78.74 0) (effects (font (size 1.27 1.27))))
  (property "Footprint" "" (at 208.28 73.66 0) (effects (font (size 1.27 1.27)) (hide yes)))
  (property "Datasheet" "~" (at 208.28 73.66 0) (effects (font (size 1.27 1.27)) (hide yes)))
  (property "Description" "Special symbol for telling ERC where power comes from" (at 208.28 73.66 0) (effects (font (size 1.27 1.27)) (hide yes)))
  (pin "1"))
 (symbol
  (lib_id "Device:R")
  (at 184.15 92.71 0)
  (unit 1)
  (exclude_from_sim no)
  (in_bom yes)
  (on_board yes)
  (dnp no)
  (fields_autoplaced yes)
  (property "Reference" "R1" (at 186.69 91.4399 0) (effects (font (size 1.27 1.27)) (justify left)))
  (property "Value" "1.2k" (at 186.69 93.9799 0) (effects (font (size 1.27 1.27)) (justify left)))
  (property "Footprint" "Resistor_SMD:R_0603_1608Metric_Pad0.98x0.95mm_HandSolder" (at 182.372 92.71 90) (effects (font (size 1.27 1.27)) (hide yes)))
  (property "Datasheet" "~" (at 184.15 92.71 0) (effects (font (size 1.27 1.27)) (hide yes)))
  (property "Description" "Resistor" (at 184.15 92.71 0) (effects (font (size 1.27 1.27)) (hide yes)))
  (pin "2")
  (pin "1"))
 (symbol
  (lib_id "OKL-T_6-W12N-C:OKL-T_6-W12N-C")
  (at 116.84 66.04 0)
  (unit 1)
  (exclude_from_sim no)
  (in_bom yes)
  (on_board yes)
  (dnp no)
  (fields_autoplaced yes)
  (property "Reference" "MD1" (at 144.78 66.04 0) (effects (font (size 1.27 1.27))))
  (property "Value" "OKL-T_6-W12N-C" (at 144.78 68.58 0) (effects (font (size 1.27 1.27))))
  (property "Footprint" "Library:MURATA_OKL-T-6-W12N-C_0" (at 116.84 66.04 0) (effects (font (size 1.27 1.27)) (justify bottom) (hide yes)))
  (property "Datasheet" "" (at 116.84 66.04 0) (effects (font (size 1.27 1.27)) (hide yes)))
  (property "Description" "" (at 116.84 66.04 0) (effects (font (size 1.27 1.27)) (hide yes)))
  (property "MOUSER_DESCRIPTION" "Non-Isolated DC/DC Converters 12Vin .59-5.5Vout 6A 30W Neg Polarity" (at 116.84 66.04 0) (effects (font (size 1.27 1.27)) (justify bottom) (hide yes)))
  (property "NUMBER_OF_OUTPUTS" "1" (at 116.84 66.04 0) (effects (font (size 1.27 1.27)) (justify bottom) (hide yes)))
  (property "Check_prices" "https://www.snapeda.com/parts/OKL-T/6-W12N-C/Murata+Power+Solutions+Inc./view-part/?ref=eda" (at 116.84 66.04 0) (effects (font (size 1.27 1.27)) (justify bottom) (hide yes)))
  (property "MOUSER_PART_NUMBER" "580-OKL-T/6-W12N-C" (at 116.84 66.04 0) (effects (font (size 1.27 1.27)) (justify bottom) (hide yes)))
  (property "MFG_PACKAGE_IDENT_COMPONENT_ID" "4873da16363307f0" (at 116.84 66.04 0) (effects (font (size 1.27 1.27)) (justify bottom) (hide yes)))
  (property "AUTOMOTIVE" "No" (at 116.84 66.04 0) (effects (font (size 1.27 1.27)) (justify bottom) (hide yes)))
  (property "SWITCHING_TOPOLOGY" "Buck" (at 116.84 66.04 0) (effects (font (size 1.27 1.27)) (justify bottom) (hide yes)))
  (property "MFG_PACKAGE_IDENT_DATE" "0" (at 116.84 66.04 0) (effects (font (size 1.27 1.27)) (justify bottom) (hide yes)))
  (property "PREFIX" "MD" (at 116.84 66.04 0) (effects (font (size 1.27 1.27)) (justify bottom) (hide yes)))
  (property "MAX_SUPPLY_VOLTAGE" "14V" (at 116.84 66.04 0) (effects (font (size 1.27 1.27)) (justify bottom) (hide yes)))
  (property "TEMPERATURE_RANGE_LOW" "-40°C" (at 116.84 66.04 0) (effects (font (size 1.27 1.27)) (justify bottom) (hide yes)))
  (property "OUTPUT_CURRENT" "6A" (at 116.84 66.04 0) (effects (font (size 1.27 1.27)) (justify bottom) (hide yes)))
  (property "OUTPUT_VOLTAGE" "0.591-5.5V" (at 116.84 66.04 0) (effects (font (size 1.27 1.27)) (justify bottom) (hide yes)))
  (property "DIGIKEY_DESCRIPTION" "DC DC CONVERTER 0.591-5.5V 30W" (at 116.84 66.04 0) (effects (font (size 1.27 1.27)) (justify bottom) (hide yes)))
  (property "CENTROID_NOT_SPECIFIED" "No" (at 116.84 66.04 0) (effects (font (size 1.27 1.27)) (justify bottom) (hide yes)))
  (property "Description_1" "Non-Isolated PoL Module DC DC Converter 1 Output 0.591 ~ 5.5V - - 6A 4.5V - 14V Input" (at 116.84 66.04 0) (effects (font (size 1.27 1.27)) (justify bottom) (hide yes)))
  (property "Price" "None" (at 116.84 66.04 0) (effects (font (size 1.27 1.27)) (justify bottom) (hide yes)))
  (property "Package" "Murata Power Solutions Inc." (at 116.84 66.04 0) (effects (font (size 1.27 1.27)) (justify bottom) (hide yes)))
  (property "DEVICE_CLASS_L1" "Integrated Circuits (ICs)" (at 116.84 66.04 0) (effects (font (size 1.27 1.27)) (justify bottom) (hide yes)))
  (property "DEVICE_CLASS_L3" "Voltage Regulators - Switching" (at 116.84 66.04 0) (effects (font (size 1.27 1.27)) (justify bottom) (hide yes)))
  (property "DEVICE_CLASS_L2" "Power Management ICs" (at 116.84 66.04 0) (effects (font (size 1.27 1.27)) (justify bottom) (hide yes)))
  (property "OUTPUT_TYPE" "AdjustableProgrammable" (at 116.84 66.04 0) (effects (font (size 1.27 1.27)) (justify bottom) (hide yes)))
  (property "FOOTPRINT_VARIANT_NAME_0" "Recommended_Land_Pattern" (at 116.84 66.04 0) (effects (font (size 1.27 1.27)) (justify bottom) (hide yes)))
  (property "MP" "OKL-T/6-W12N-C" (at 116.84 66.04 0) (effects (font (size 1.27 1.27)) (justify bottom) (hide yes)))
  (property "DIGIKEY_PART_NUMBER" "811-2214-1-ND" (at 116.84 66.04 0) (effects (font (size 1.27 1.27)) (justify bottom) (hide yes)))
  (property "PACKAGE" "iLGA12" (at 116.84 66.04 0) (effects (font (size 1.27 1.27)) (justify bottom) (hide yes)))
  (property "LEAD_FREE" "Yes" (at 116.84 66.04 0) (effects (font (size 1.27 1.27)) (justify bottom) (hide yes)))
  (property "HEIGHT" "7.2mm" (at 116.84 66.04 0) (effects (font (size 1.27 1.27)) (justify bottom) (hide yes)))
  (property "DATASHEET" "https://www.murata.com/en-us/products/productdetail.aspx?partno=OKL-T/6-W12N-C" (at 116.84 66.04 0) (effects (font (size 1.27 1.27)) (justify bottom) (hide yes)))
  (property "SnapEDA_Link" "https://www.snapeda.com/parts/OKL-T/6-W12N-C/Murata+Power+Solutions+Inc./view-part/?ref=snap" (at 116.84 66.04 0) (effects (font (size 1.27 1.27)) (justify bottom) (hide yes)))
  (property "VERIFICATION_VERSION" "0.0.0.3" (at 116.84 66.04 0) (effects (font (size 1.27 1.27)) (justify bottom) (hide yes)))
  (property "MFG_PACKAGE_IDENT" "OKL-T/6-W12" (at 116.84 66.04 0) (effects (font (size 1.27 1.27)) (justify bottom) (hide yes)))
  (property "MF" "Murata Power Solutions Inc." (at 116.84 66.04 0) (effects (font (size 1.27 1.27)) (justify bottom) (hide yes)))
  (property "SWITCHING_FREQUENCY" "600kHz" (at 116.84 66.04 0) (effects (font (size 1.27 1.27)) (justify bottom) (hide yes)))
  (property "MPN" "OKL-T/6-W12N-C" (at 116.84 66.04 0) (effects (font (size 1.27 1.27)) (justify bottom) (hide yes)))
  (property "TEMPERATURE_RANGE_HIGH" "+85°C" (at 116.84 66.04 0) (effects (font (size 1.27 1.27)) (justify bottom) (hide yes)))
  (property "NOMINAL_SUPPLY_CURRENT" "20mA" (at 116.84 66.04 0) (effects (font (size 1.27 1.27)) (justify bottom) (hide yes)))
  (property "MIN_SUPPLY_VOLTAGE" "4.5V" (at 116.84 66.04 0) (effects (font (size 1.27 1.27)) (justify bottom) (hide yes)))
  (property "MFG_PACKAGE_IDENT_REV" "0" (at 116.84 66.04 0) (effects (font (size 1.27 1.27)) (justify bottom) (hide yes)))
  (property "Availability" "In Stock" (at 116.84 66.04 0) (effects (font (size 1.27 1.27)) (justify bottom) (hide yes)))
  (property "ROHS" "Yes" (at 116.84 66.04 0) (effects (font (size 1.27 1.27)) (justify bottom) (hide yes)))
  (pin "12")
  (pin "2")
  (pin "9")
  (pin "1")
  (pin "11")
  (pin "3")
  (pin "4")
  (pin "6")
  (pin "10")
  (pin "8")
  (pin "7")
  (pin "5"))
 (symbol
  (lib_id "power:PWR_FLAG")
  (at 87.63 123.19 0)
  (unit 1)
  (exclude_from_sim no)
  (in_bom yes)
  (on_board yes)
  (dnp no)
  (fields_autoplaced yes)
  (property "Reference" "#FLG02" (at 87.63 121.285 0) (effects (font (size 1.27 1.27)) (hide yes)))
  (property "Value" "PWR_FLAG" (at 87.63 118.11 0) (effects (font (size 1.27 1.27))))
  (property "Footprint" "" (at 87.63 123.19 0) (effects (font (size 1.27 1.27)) (hide yes)))
  (property "Datasheet" "~" (at 87.63 123.19 0) (effects (font (size 1.27 1.27)) (hide yes)))
  (property "Description" "Special symbol for telling ERC where power comes from" (at 87.63 123.19 0) (effects (font (size 1.27 1.27)) (hide yes)))
  (pin "1"))
 (sheet_instances
  (path ""
   (page "1")))
 (embedded_fonts no))
